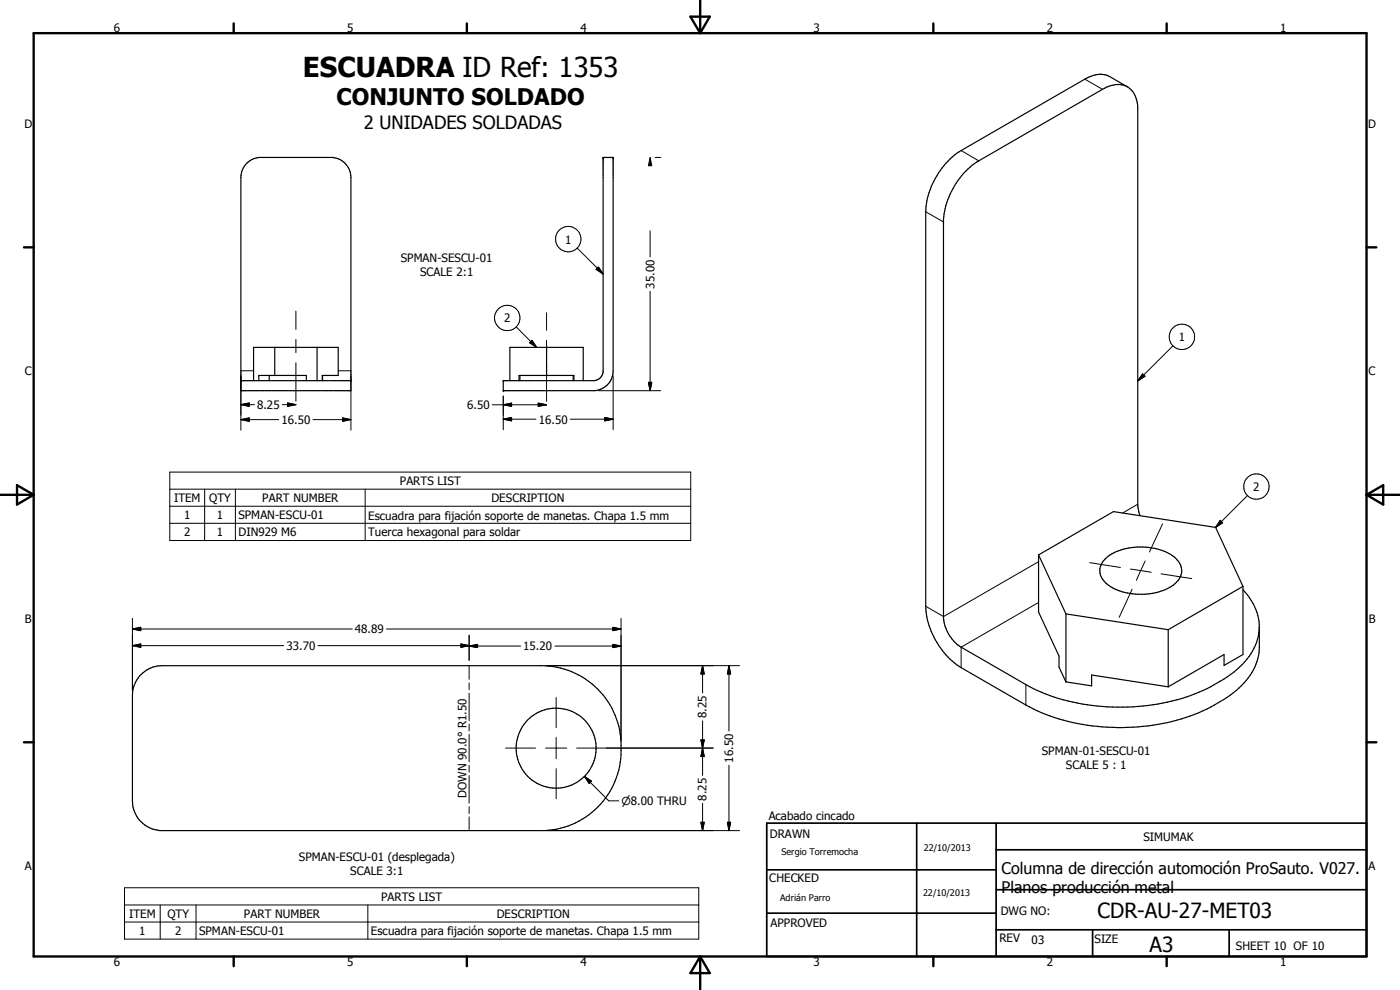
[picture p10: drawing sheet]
<svg xmlns="http://www.w3.org/2000/svg" width="420mm" height="297mm" viewBox="0 0 420 297" stroke-linecap="round" stroke-linejoin="round" font-family="sans-serif">
<g fill="none" stroke="#000" stroke-width=".35">
<path d="M338.4 26.1l-5.3-3.1a7.5 7.5 0 0 0-7.5 .7l-37.2 21.5a23.5 23.5 0 0 0-10.6 18.3v118.4a23.8 23.8 0 0 0 10.6 18.4l19.5 11.2a62.4 62.4 0 0 0 41 5.6 46.8 46.8 0 0 0 24.4-12.1 16 16 0 0 0 4.6-10.8v-6.2M74.1 49l1.4-1.1 2.2-.7h22.2a6.1 6.1 0 0 1 5.4 6.1v63.9h-33v-63.9a6 6 0 0 1 1.8-4.3zM181 47.2h3v64.1a6 6 0 0 1-5.4 5.9h-27.6v-3h27.4a2.98 2.98 0 0 0 2.6-2.6zM72.3 114.2h33M76.1 114.2v-10h25.4v8.4h-4.8v1.6M77.7 114.2v-1.6h14.2v1.6M80.8 112.6v1.6M82.5 104.2v8.4M95.2 104.2v10M96.8 112.6v1.6M153 114.2v-10h22v10M155.8 114.2v-1.6h16.4v1.6"/>
<path d="M156 112.6v1.6M164 104.2v8.4M172 112.6v1.6M342.2 154.7l-.8-3.4v-119.1a6.3 6.3 0 0 0-5.4-6.8 9.5 9.5 0 0 0-5.1 1.4l-37.2 21.5a23.7 23.7 0 0 0-10.5 17.5v119.7a11.6 11.6 0 0 0 5.2 8.7l19.5 11.2a61.9 61.9 0 0 0 45.3 4.6 47.8 47.8 0 0 0 19.6-10.6 14.9 14.9 0 0 0 2.8-19.1l-2.6-3.3M311.7 166.5v17.1l6.1 13.2v3.4l2.1 4.4M311.7 166.5l22.5-13 30.6 4.7 8.2 17.7M311.7 166.5l8.2 17.7M332.1 167.3a18.4 18.4 0 0 1 17.3-1.9 7.3 7.3 0 0 1 5.2 5.5 6 6 0 0 1-4.2 5.7 18.6 18.6 0 0 1-18.1-1.3 4.8 4.8 0 0 1-.2-8zM373 175.9v20.5l-5.6 3.2v-3.2l-16.8 9.7M373 175.9l-22.4 13M319.9 184.2v20.4M319.9 184.2l30.7 4.7"/>
<path d="M350.6 188.9v17.2M41.9 202.9a9.2 9.2 0 0 1 6.8-3.2h113.7a24 24 0 0 1 24 22.8 26.5 26.5 0 0 1-1.4 10.8 24.1 24.1 0 0 1-21.4 15.9h-115.6a9 9 0 0 1-8.3-9v-31.5a9.1 9.1 0 0 1 2.2-5.8zM319.9 204.6l7.7 1.2v-3.3l23 3.6"/>
<circle cx="166.9" cy="224.5" r="12"/>
</g>
<g fill="none" stroke="#000" stroke-width=".3">
<path d="M325.6 23.7l5.3 3.1M195.1 47.2l.5 2.5h-1zM196.6 47.2h1.7M288.4 45.2l5.3 3.1M173.2 74.4l7.8 7.8M195.1 69.3v7.8M277.8 63.5l5.4 3.1M88.8 93.3v5.5M154.9 98.1l6.2 6.1M164 93.9v5.2M178.9 80.8l.7-.7 1.4 2.1zM195.1 87.4v29.8"/>
<path d="M72.3 111.3h3.8M72.3 112.8v16.3M88.8 101.9v3.9M88.8 108.8v11.6M101.5 111.3h3.8M105.3 112.8v16.3M151 118.8v10.1M159 102.8l.7-.7 1.4 2.1zM159.7 102.1l1.4 2.1-2.1-1.4zM164 102.1v4M164 109.1v11.3M179.6 117.2h18.7"/>
<path d="M184 112.8v16.1M194.6 114.7h1l-.5 2.5zM342.9 112.2l.7 .7-2.2 1.4zM352 103.8l-10.6 10.5M72.3 125.9l2.5-.5v1zM72.3 121.4l2.5-.5v1zM72.3 125.9h11.3M72.3 121.4h4.1M84.7 121.4h4.1M86.3 120.9l2.5 .5-2.5 .5zM93.9 125.9h11.4M102.8 125.4l2.5 .5-2.5 .5z"/>
<path d="M147.7 121.5h16.3M151 125.8l2.5-.5v1zM151 121.5l2.5-.6v1zM151 125.8h9.9M161.5 120.9l2.5 .6-2.5 .4zM171.1 125.8h12.9M181.5 125.3l2.5 .5-2.5 .5zM51 141.6h156.3v20.6h-156.3zM51 146.8h156.3M51 151.9h156.3M51 157h156.3M61.4 146.8v15.4"/>
<path d="M70.6 146.8v15.4M109.6 146.8v15.4M341.4 151.3l-4.5 2.6M348.9 157.2l-3.9 8.4M366.2 156.1l.7 .7-2.1 1.4zM374.4 148.7l-9.6 9.5M311.7 168.5l-28.5 16.5-5.4-3.1M327.1 168.8l9.1 1.5M339.2 170.7l3.1 .5M339.8 176.8l-3.9 8.5M342.3 171.2l-1.3 2.9M342.3 171.2l3.2 .5"/>
<path d="M343.7 168.3l-1.4 2.9M348.4 172.2l9.3 1.4M39.7 188.7l2.5-.5v1zM39.7 193.7l2.5-.5v1zM39.7 188.7h66M39.7 185.5v21.6M39.7 193.7h45.4M95.4 193.7h45.4M116 188.7h70.4M138.3 193.2l2.5 .5-2.5 .5zM140.8 193.8l2.5-.5v1zM140.8 190.5v7.6"/>
<path d="M140.8 199.7v4.1M140.8 193.8h15.4M164 199.7h57.9M166.5 193.8h19.9M183.9 188.2l2.5 .5-2.5 .5zM183.9 193.3l2.5 .5-2.5 .5zM186.4 185.5v36.6M210.9 199.7l.5 2.5h-1.1zM210.9 199.7v8.2M218.8 199.7l.5 2.5h-1zM218.8 199.7v19.6M311.7 180.8l-23.3 13.4v6.1"/>
<path d="M140.8 204.9v2M140.8 208v8.2M140.8 217.3v2M166.9 209.3v9M210.9 216.3v16.4M307.9 205.4v6.1M140.8 220.3v8.3M140.8 229.6v2.1M140.8 232.7v8.3M151.7 224.5h9M163.7 224.5h6.4M166.9 221.3v6.3"/>
<path d="M166.9 230.6v9M173 224.5h41M175.4 233l2.1 1.4-.7 .7zM175.4 233l7.3 7.3h3M210.3 222h1.1l-.5 2.5zM210.9 224.5l.5 2.5h-1.1zM218.8 229.6v19.6M140.8 242v2.1M140.8 245.1v4.1M164 249.2h57.9M210.3 246.7h1.1l-.5 2.5zM210.9 241v8.2"/>
<path d="M218.3 246.7h1l-.5 2.5zM37.4 266.4h172.3v15.4h-172.3zM37.4 271.5h172.3M37.4 276.6h172.3M48.1 271.5v10.3M58.8 271.5v10.3M110.4 271.5v10.3"/>
<circle cx="170.5" cy="71.7" r="3.8"/>
<circle cx="152.2" cy="95.4" r="3.8"/>
<circle cx="354.7" cy="101.1" r="3.8"/>
<circle cx="377.1" cy="146" r="3.8"/>
</g>
<g fill="#000">
<circle cx="181" cy="47.2" r=".18"/>
<circle cx="184" cy="47.2" r=".18"/>
<circle cx="72.3" cy="114.2" r=".18"/>
<circle cx="105.3" cy="114.2" r=".18"/>
<circle cx="151" cy="114.2" r=".18"/>
<circle cx="151" cy="117.2" r=".18"/>
</g>
<g fill="none" stroke="#000" stroke-width=".71">
<path d="M10.1 9.9h400v277.1h-400zM70.1 7v2.9M140.1 7v2.9M207.2 5h5.8l-2.9 4.9zM210.1 0v9.9M280.1 7v2.9M350.1 7v2.9M7.2 74.2h2.9M410.1 74.2h3M.1 148.5h10M5.1 145.6l5 2.9-5 2.9zM410.1 148.5h10"/>
<path d="M410.1 148.5l5-2.9v5.8zM7.2 222.7h2.9M410.1 222.7h3M70.1 287v2.9M140.1 287v2.9M210.1 287v10M210.1 287l2.9 5h-5.8zM280.1 287v2.9M350.1 287v2.9"/>
</g>
<path d="M230.1 247h180v40h-180zM275.1 247v40M298.9 255h111.2M298.9 247v40M230.1 274h68.8M230.1 261h68.8M298.9 279h111.2M298.9 267h111.2M327.9 279v8M368.9 279v8" fill="none" stroke="#000" stroke-width=".51"/>
<g fill="#000">
<path d="M195.1 47.2l.5 2.5h-1zM178.9 80.8l.7-.7 1.4 2.1zM159.7 102.1l1.4 2.1-2.1-1.4zM194.6 114.7h1l-.5 2.5zM342.9 112.2l.7 .7-2.2 1.4zM72.3 125.9l2.5-.5v1zM72.3 121.4l2.5-.5v1zM86.3 120.9l2.5 .5-2.5 .5zM102.8 125.4l2.5 .5-2.5 .5zM151 125.8l2.5-.5v1zM151 121.5l2.5-.6v1zM161.5 120.9l2.5 .6-2.5 .4z"/>
<path d="M181.5 125.3l2.5 .5-2.5 .5zM366.2 156.1l.7 .7-2.1 1.4zM39.7 188.7l2.5-.5v1zM39.7 193.7l2.5-.5v1zM138.3 193.2l2.5 .5-2.5 .5zM140.8 193.8l2.5-.5v1zM183.9 188.2l2.5 .5-2.5 .5zM183.9 193.3l2.5 .5-2.5 .5zM210.9 199.7l.5 2.5h-1.1zM218.8 199.7l.5 2.5h-1zM175.4 233l2.1 1.4-.7 .7zM210.3 222h1.1l-.5 2.5z"/>
<path d="M210.9 224.5l.5 2.5h-1.1zM210.3 246.7h1.1l-.5 2.5zM218.3 246.7h1l-.5 2.5z"/>
</g>
<text font-size="8.2" x="90.9" y="23">ESCUADRA ID Ref: 1353</text>
<text font-size="6.9" x="101" y="31.6">CONJUNTO SOLDADO</text>
<g font-size="6.3">
<text x="329.4" y="275.4">CDR-AU-27-MET03</text>
<text x="345" y="285.6">A3</text>
</g>
<text font-size="5.5" x="109.2" y="38.6">2 UNIDADES SOLDADAS</text>
<g font-size="4.8">
<text x="300.6" y="262.1">Columna de dirección automoción ProSauto. V027.</text>
<text x="300.6" y="267.8">Planos producción metal</text>
</g>
<g font-size="3.5">
<text x="34.2" y="9.6">6</text>
<text x="104.2" y="9.6">5</text>
<text x="174.2" y="9.6">4</text>
<text x="244.2" y="9.6">3</text>
<text x="314.2" y="9.6">2</text>
<text x="384.2" y="9.6">1</text>
<text x="7.3" y="38.4">D</text>
<text x="410.6" y="38.4">D</text>
<text x="169.6" y="73.1">1</text>
<text x="120.3" y="78.6">SPMAN-SESCU-01</text>
<text x="126.1" y="82.8">SCALE 2:1</text>
<text x="196.4" y="86.6" transform="rotate(-90 196.4 86.6)">35.00</text>
<text x="151.3" y="96.7">2</text>
<text x="353.8" y="102.4">1</text>
<text x="7.4" y="112.6">C</text>
<text x="410.7" y="112.6">C</text>
<text x="77.2" y="122.7">8.25</text>
<text x="140.2" y="122.7">6.50</text>
<text x="84.5" y="127.2">16.50</text>
<text x="161.7" y="127.1">16.50</text>
<text x="120" y="145.5">PARTS LIST</text>
<text x="376.1" y="147.3">2</text>
<text x="52.2" y="150.6">ITEM</text>
<text x="55.3" y="155.7">1</text>
<text x="62.8" y="150.7">QTY</text>
<text x="65.1" y="155.7">1</text>
<text x="71.6" y="155.8">SPMAN-ESCU-01</text>
<text x="78.7" y="150.6">PART NUMBER</text>
<text x="110.5" y="155.9">Escuadra para fijación soporte de manetas. Chapa 1.5 mm</text>
<text x="147.5" y="150.7">DESCRIPTION</text>
<text x="55.3" y="160.9">2</text>
<text x="65.1" y="160.9">1</text>
<text x="71.6" y="160.9">DIN929 M6</text>
<text x="110.5" y="161">Tuerca hexagonal para soldar</text>
<text x="7.4" y="186.9">B</text>
<text x="106.5" y="190">48.89</text>
<text x="410.8" y="186.9">B</text>
<text x="86" y="195">33.70</text>
<text x="157" y="195.1">15.20</text>
<text x="212.1" y="215.5" transform="rotate(-90 212.1 215.5)">8.25</text>
<text x="312.7" y="226.5">SPMAN-01-SESCU-01</text>
<text x="220.1" y="228.9" transform="rotate(-90 220.1 228.9)">16.50</text>
<text x="319.9" y="230.7">SCALE 5 : 1</text>
<text x="140" y="239.4" transform="rotate(-90 140 239.4)">DOWN 90.0° R1.50</text>
<text x="212.1" y="240.2" transform="rotate(-90 212.1 240.2)">8.25</text>
<text x="230.7" y="246">Acabado cincado</text>
<text x="231" y="251.5">DRAWN</text>
<text x="343.1" y="252.3">SIMUMAK</text>
<text x="7.4" y="261.1">A</text>
<text x="89.7" y="258.4">SPMAN-ESCU-01 (desplegada)</text>
<text x="105.1" y="262.6">SCALE 3:1</text>
<text x="410.7" y="261.1">A</text>
<text x="230.9" y="264.6">CHECKED</text>
<text x="38.8" y="275.4">ITEM</text>
<text x="50.2" y="275.4">QTY</text>
<text x="73.2" y="275.4">PART NUMBER</text>
<text x="114.4" y="270.3">PARTS LIST</text>
<text x="149.1" y="275.4">DESCRIPTION</text>
<text x="300.3" y="274.5">DWG NO:</text>
<text x="41.8" y="280.5">1</text>
<text x="52.6" y="280.5">2</text>
<text x="59.8" y="280.5">SPMAN-ESCU-01</text>
<text x="111.3" y="280.7">Escuadra para fijación soporte de manetas. Chapa 1.5 mm</text>
<text x="231.3" y="278.3">APPROVED</text>
<text x="299.9" y="282.6">REV</text>
<text x="309.6" y="283.3">03</text>
<text x="328.5" y="283.1">SIZE</text>
<text x="370.9" y="285.1">SHEET 10 OF 10</text>
<text x="34.2" y="289.9">6</text>
<text x="104.2" y="289.9">5</text>
<text x="174.2" y="289.9">4</text>
<text x="244.2" y="289.9">3</text>
<text x="314.2" y="289.9">2</text>
<text x="384.2" y="289.9">1</text>
</g>
<text font-size="3.3" x="186.5" y="241.6">n8.00 THRU</text>
<g font-size="2.7">
<text x="234.5" y="256.6">Sergio Torremocha</text>
<text x="277.2" y="255.3">22/10/2013</text>
<text x="277" y="268.7">22/10/2013</text>
<text x="234.1" y="270.3">Adrián Parro</text>
</g>
</svg>
